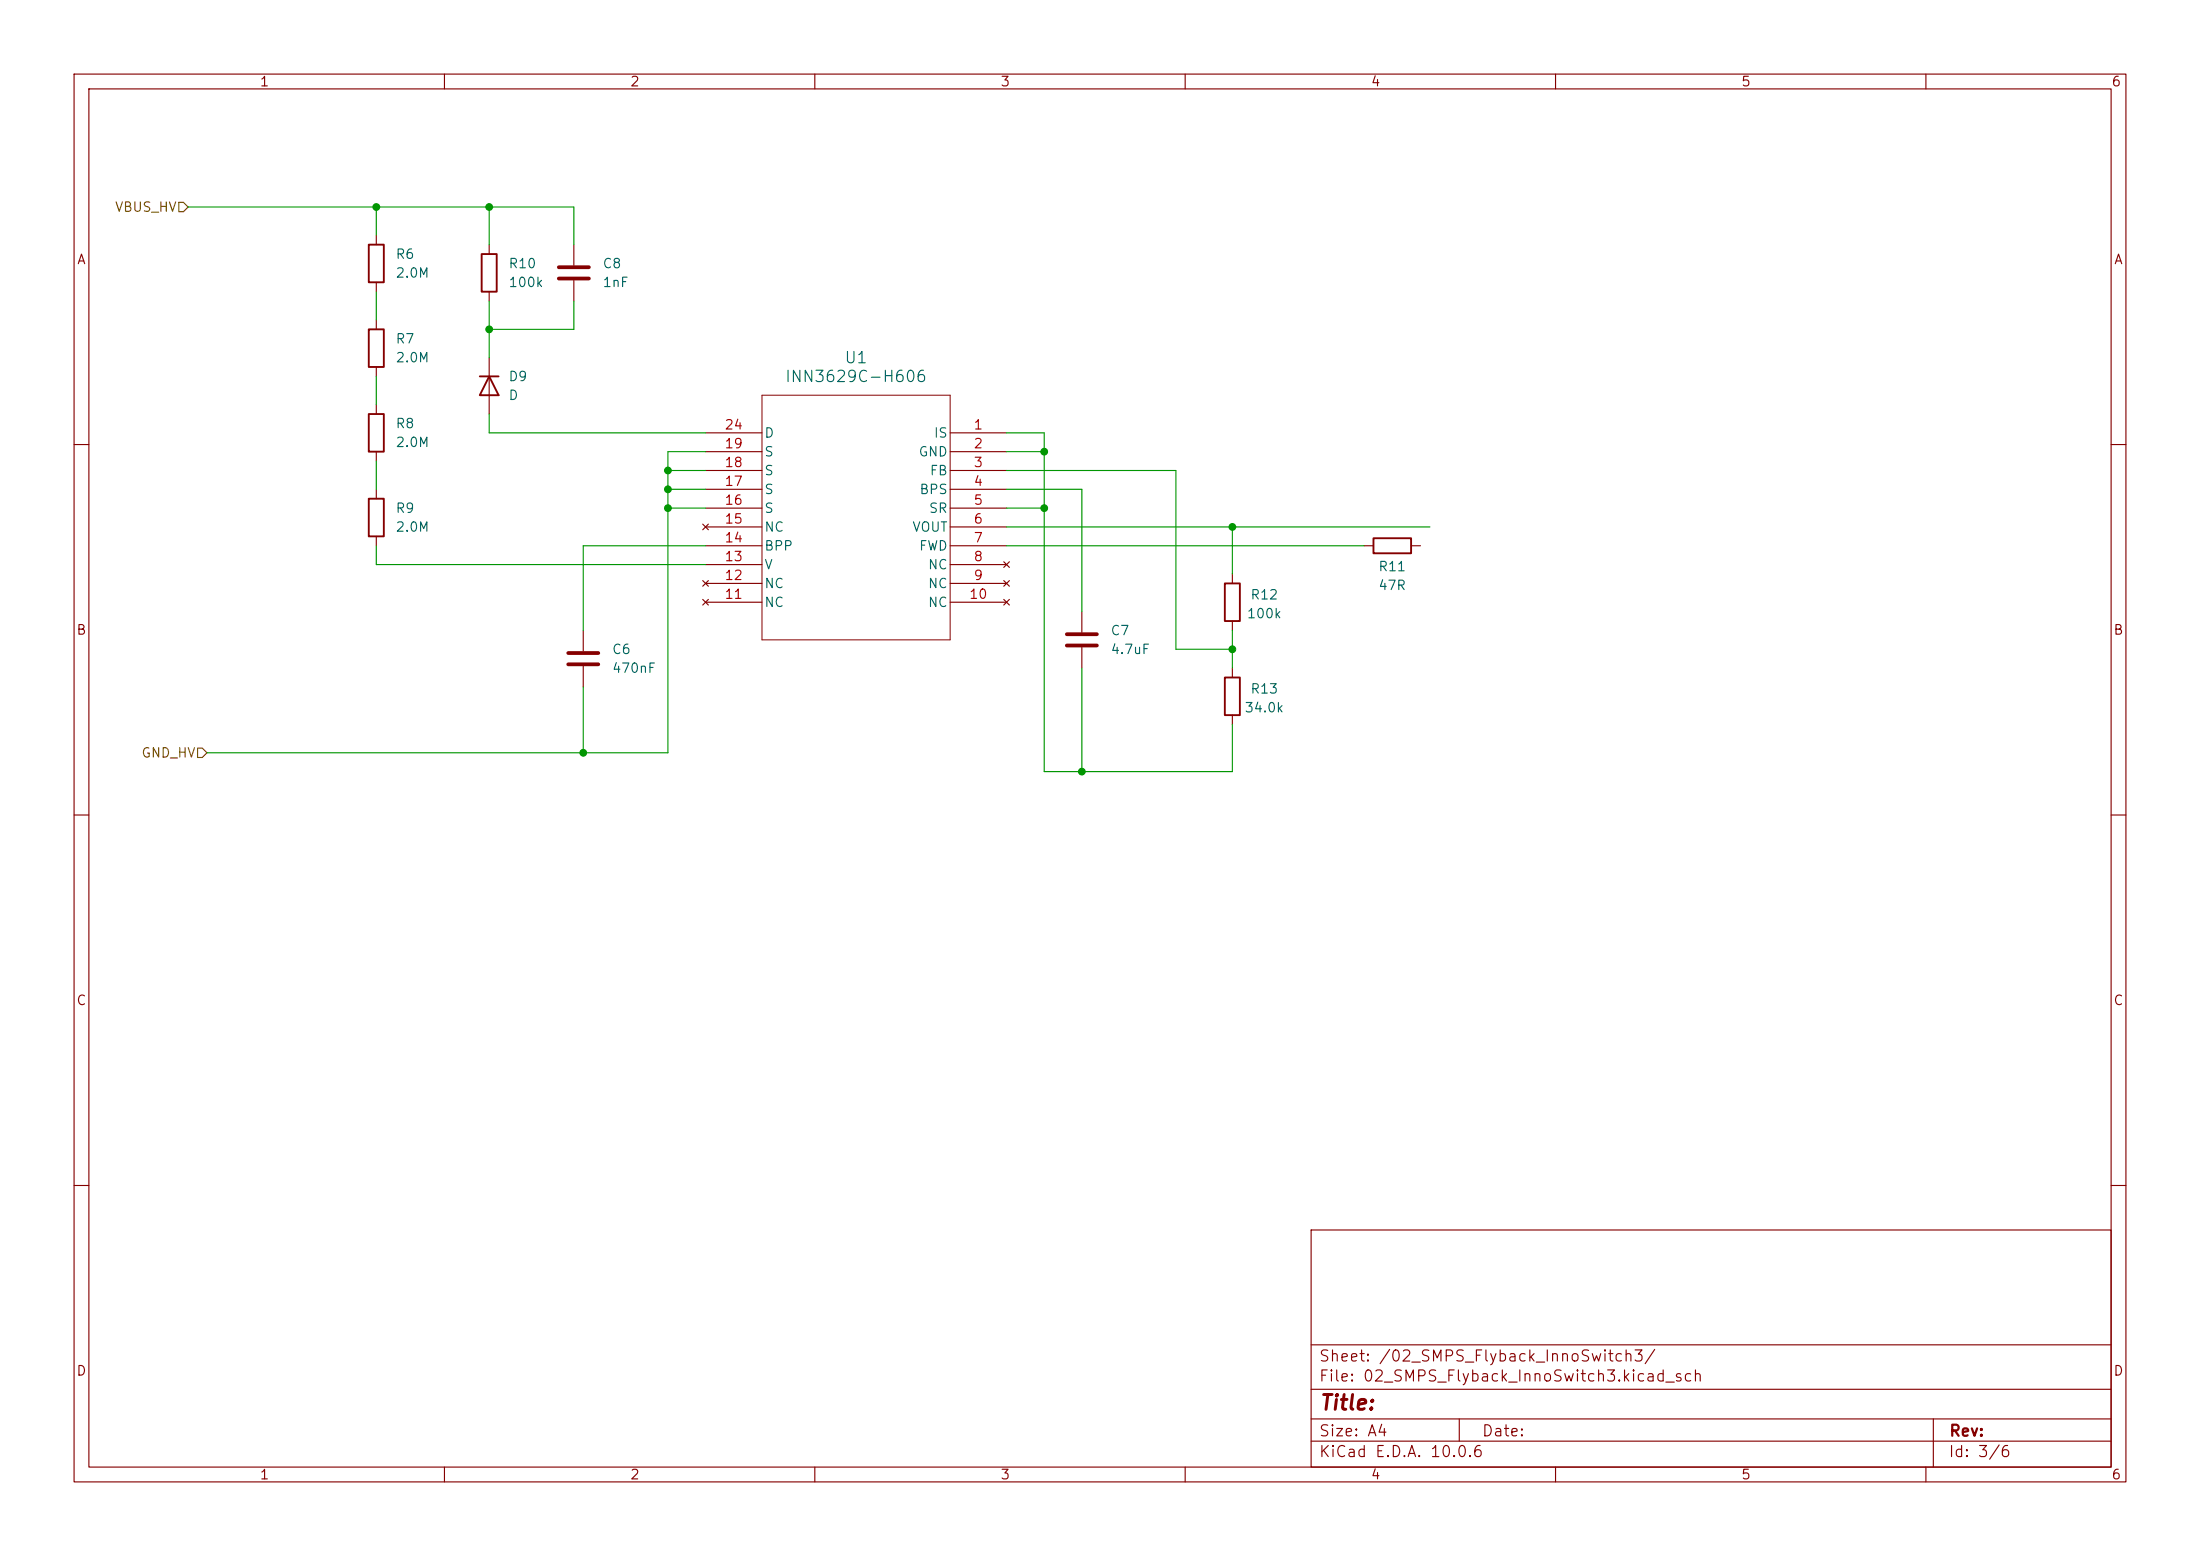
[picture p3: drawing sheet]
<svg xmlns="http://www.w3.org/2000/svg" width="297mm" height="210mm" viewBox="0 0 297 210" stroke-linecap="round" stroke-linejoin="round" font-family="sans-serif">
<g fill="none" stroke="#840000" stroke-width=".15">
<path d="M10 10h277v190h-277zM12 12h273v186h-273zM60 10v2M110 10v2M160 10v2M210 10v2M260 10v2M50.8 31.8v1.2M50.8 38.1v1.3M66 33v1.3M66 39.4v1.2M77.5 33v2.8"/>
<path d="M77.5 37.8v2.8M50.8 43.2v1.3M50.8 49.5v1.3M50.8 54.6v1.3M66 48.3v7.6M95.2 58.4h7.7M128.3 58.4h7.6M10 60h2M50.8 61v1.2M50.8 66v1.3M50.8 72.4v1.3M94.9 78.4l.7 .7"/>
<path d="M94.9 70.7l.7 .8M95.2 61h7.7M95.2 63.5h7.7M95.2 66h7.7M95.2 68.6h7.7M95.2 71.1h7.7M95.2 73.7h7.7M95.2 76.2h7.7M95.2 78.7h7.7M95.6 78.4l-.7 .7M95.6 70.7l-.7 .8M128.3 61h7.6"/>
<path d="M128.3 63.5h7.6M128.3 66h7.6M128.3 68.6h7.6M128.3 71.1h7.6M128.3 73.7h7.6M128.3 76.2h7.6M128.3 78.7h7.6M135.5 75.8l.8 .8M135.5 78.4l.8 .7M136.3 75.8l-.8 .8M136.3 78.4l-.8 .7M166.4 77.5v1.2"/>
<path d="M184.1 73.7h1.3M190.5 73.7h1.3M285 60h2M78.7 85.1v2.8M78.7 89.9v2.8M94.9 80.9l.7 .8M95.2 81.3h7.7M95.6 80.9l-.7 .8M128.3 81.3h7.6M135.5 80.9l.8 .8M136.3 80.9l-.8 .8M146 82.6v2.7"/>
<path d="M146 87.4v2.8M166.4 83.8v1.3M166.4 90.2v1.2M166.4 96.5v1.3M10 110h2M285 110h2M10 160h2M177 166h108v32h-108zM285 160h2M60 198v2M110 198v2M160 198v2"/>
<path d="M177 194.5h108M177 191.5h108M177 187.5h108M177 181.5h108M197 191.5v3M210 198v2M260 198v2M261 191.5v6.5"/>
</g>
<path d="M49.8 33h2v5.1h-2zM65 34.3h2.1v5.1h-2.1zM49.8 44.5h2v5h-2zM49.8 55.9h2v5.1h-2zM64.8 50.8h2.5M66 50.8l1.3 2.5h-2.5zM49.8 67.3h2v5.1h-2zM165.4 78.7h2v5.1h-2zM185.4 72.6h5.1v2.1h-5.1zM165.4 91.4h2v5.1h-2z" fill="none" stroke="#840000" stroke-width=".25"/>
<path d="M75.4 36.1h4.1M75.4 37.6h4.1M76.7 88.1h4.1M76.7 89.7h4.1M144 85.6h4.1M144 87.1h4.1" fill="none" stroke="#840000" stroke-width=".51"/>
<path d="M102.9 53.3h25.4v33.1h-25.4z" fill="none" stroke="#840000" stroke-width=".14"/>
<path d="M24.1 27.3h.7l.6 .6-.6 .7h-.7zM26.7 101h.6l.6 .6-.6 .6h-.6z" fill="none" stroke="#725600" stroke-width=".15"/>
<g fill="none" stroke="#009600" stroke-width=".15">
<path d="M25.4 27.9h52.1v5.1M50.8 27.9v3.9M50.8 39.4v3.8M66 27.9v5.1M50.8 50.8v3.8M66 40.6v7.7M66 55.9v2.5h29.2M77.5 40.6v3.9h-11.5M135.9 58.4h5.1v45.7h25.4v-6.3M50.8 62.2v3.8M50.8 73.7v2.5h44.4M90.2 68.6h5"/>
<path d="M90.2 63.5h5M90.2 66h5M95.2 61h-5v40.6h-62.3M95.2 73.7h-16.5v11.4M135.9 68.6h5.1M135.9 63.5h22.8v24.1h7.7M135.9 66h10.1v16.6M135.9 71.1h57.1M135.9 73.7h48.2M135.9 61h5.1M166.4 71.1v6.4M78.7 92.7v8.9"/>
<path d="M146 90.2v13.9M166.4 85.1v5.1"/>
</g>
<g fill="#009600" stroke="#009600" stroke-width=".14">
<circle cx="50.8" cy="27.9" r=".46"/>
<circle cx="90.2" cy="66" r=".46"/>
<circle cx="90.2" cy="63.5" r=".46"/>
<circle cx="90.2" cy="68.6" r=".46"/>
<circle cx="66" cy="27.9" r=".46"/>
<circle cx="66" cy="44.5" r=".46"/>
<circle cx="78.7" cy="101.6" r=".46"/>
<circle cx="166.4" cy="71.1" r=".46"/>
<circle cx="141" cy="68.6" r=".46"/>
<circle cx="166.4" cy="87.6" r=".46"/>
<circle cx="146" cy="104.1" r=".46"/>
<circle cx="141" cy="61" r=".46"/>
</g>
<text font-size="2" fill="#840000" x="178" y="190.8">Title:</text>
<g font-size="1.5" fill="#006464">
<text x="105.9" y="52">INN3629C-H606</text>
<text x="113.9" y="49.4">U1</text>
</g>
<g font-size="1.5" fill="#840000">
<text x="178" y="184.1">Sheet: /02_SMPS_Flyback_InnoSwitch3/</text>
<text x="178" y="186.8">File: 02_SMPS_Flyback_InnoSwitch3.kicad_sch</text>
<text x="178" y="197">KiCad E.D.A. 10.0.6</text>
<text x="178" y="194.2">Size: A4</text>
<text x="200" y="194.2">Date:</text>
<text x="263" y="197">Id: 3/6</text>
<text x="263" y="194.2">Rev:</text>
</g>
<g font-size="1.3" fill="#840000">
<text x="35" y="12">1</text>
<text x="85" y="12">2</text>
<text x="135" y="12">3</text>
<text x="185" y="12">4</text>
<text x="235" y="12">5</text>
<text x="285" y="12">6</text>
<text x="10.3" y="36">A</text>
<text x="285.3" y="36">A</text>
<text x="10.2" y="86">B</text>
<text x="285.2" y="86">B</text>
<text x="10.2" y="136">C</text>
<text x="285.2" y="136">C</text>
<text x="10.2" y="186">D</text>
<text x="285.2" y="186">D</text>
<text x="35" y="200">1</text>
<text x="85" y="200">2</text>
<text x="135" y="200">3</text>
<text x="185" y="200">4</text>
<text x="235" y="200">5</text>
<text x="285" y="200">6</text>
</g>
<g font-size="1.3" fill="#725600">
<text x="15.4" y="28.9">VBUS_HV</text>
<text x="19" y="102.6">GND_HV</text>
</g>
<g font-size="1.3" fill="#006464">
<text x="53.3" y="35.3">R6</text>
<text x="53.3" y="37.8">2.0M</text>
<text x="68.6" y="36.5">R10</text>
<text x="68.6" y="39.1">100k</text>
<text x="81.3" y="36.5">C8</text>
<text x="81.3" y="39.1">1nF</text>
<text x="53.3" y="46.7">R7</text>
<text x="53.3" y="49.2">2.0M</text>
<text x="68.6" y="51.8">D9</text>
<text x="53.3" y="58.1">R8</text>
<text x="68.6" y="54.3">D</text>
<text x="103.1" y="59.4">D</text>
<text x="126" y="59.4">IS</text>
<text x="53.3" y="60.7">2.0M</text>
<text x="103.1" y="64.5">S</text>
<text x="103.1" y="61.9">S</text>
<text x="123.9" y="61.9">GND</text>
<text x="125.4" y="64.5">FB</text>
<text x="53.3" y="69.5">R9</text>
<text x="103.1" y="69.5">S</text>
<text x="103.1" y="67">S</text>
<text x="124" y="67">BPS</text>
<text x="125.3" y="69.5">SR</text>
<text x="53.3" y="72.1">2.0M</text>
<text x="103.1" y="77.2">V</text>
<text x="103.1" y="74.6">BPP</text>
<text x="103.1" y="72.1">NC</text>
<text x="123.1" y="72.1">VOUT</text>
<text x="124" y="74.6">FWD</text>
<text x="125.2" y="77.2">NC</text>
<text x="186" y="77.4">R11</text>
<text x="103.1" y="82.2">NC</text>
<text x="103.1" y="79.7">NC</text>
<text x="125.2" y="79.7">NC</text>
<text x="125.2" y="82.2">NC</text>
<text x="168.2" y="83.8">100k</text>
<text x="168.7" y="81.2">R12</text>
<text x="186" y="80">47R</text>
<text x="82.5" y="88.6">C6</text>
<text x="149.8" y="86.1">C7</text>
<text x="149.8" y="88.6">4.7uF</text>
<text x="82.5" y="91.1">470nF</text>
<text x="168.7" y="93.9">R13</text>
<text x="167.9" y="96.5">34.0k</text>
</g>
<g font-size="1.3" fill="#a90000">
<text x="97.7" y="58.3">24</text>
<text x="131.3" y="58.3">1</text>
<text x="97.7" y="65.9">17</text>
<text x="97.7" y="63.4">18</text>
<text x="97.7" y="60.8">19</text>
<text x="131.3" y="60.8">2</text>
<text x="131.3" y="63.4">3</text>
<text x="131.3" y="65.9">4</text>
<text x="97.7" y="71">15</text>
<text x="97.7" y="68.4">16</text>
<text x="131.3" y="68.4">5</text>
<text x="131.3" y="71">6</text>
<text x="97.7" y="76.1">13</text>
<text x="97.7" y="73.5">14</text>
<text x="131.3" y="73.5">7</text>
<text x="131.3" y="76.1">8</text>
<text x="97.7" y="81.1">11</text>
<text x="97.7" y="78.6">12</text>
<text x="130.7" y="81.1">10</text>
<text x="131.3" y="78.6">9</text>
</g>
</svg>
